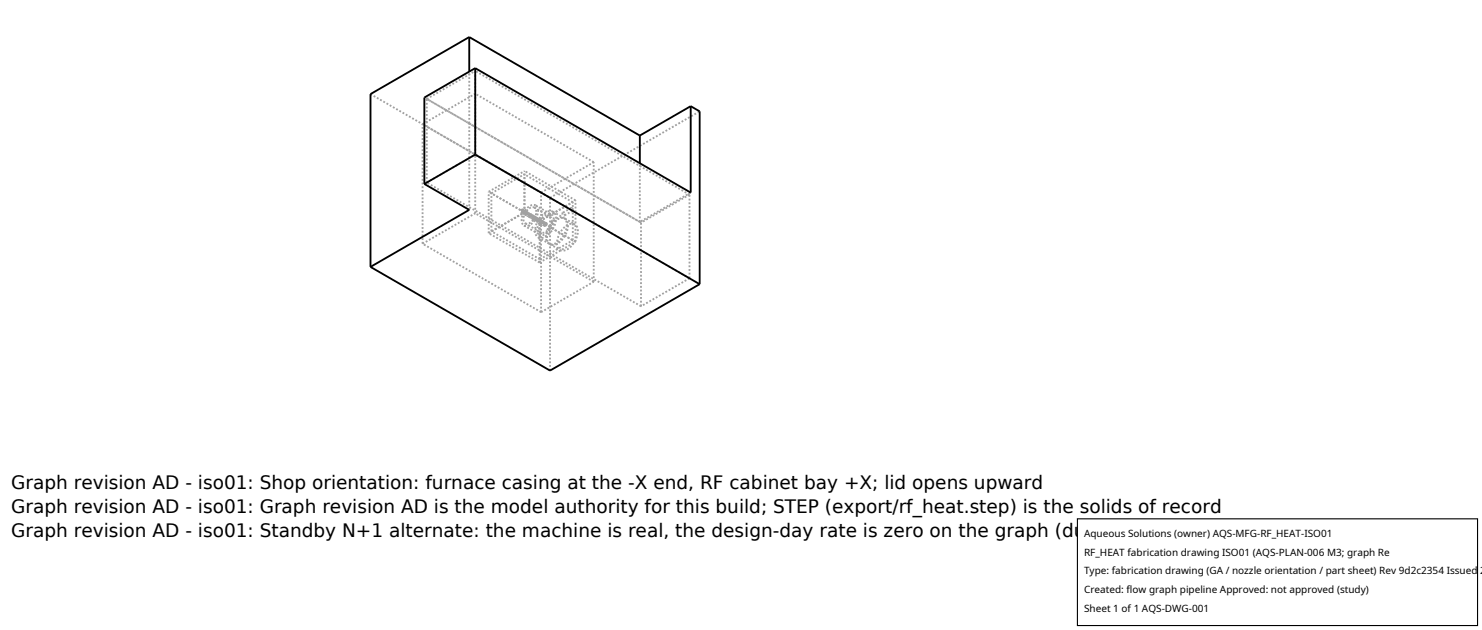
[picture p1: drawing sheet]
<svg xmlns="http://www.w3.org/2000/svg" width="212mm" height="90mm" viewBox="0 0 212 90" stroke-linecap="round" stroke-linejoin="round" font-family="sans-serif">
<g fill="none" stroke="#a0a0a0" stroke-width=".26" stroke-dasharray=".3 .3" stroke-linecap="butt">
<path d="M52.9 13.4l25.7 14.8M60.4 17.7l7.5-4.3M61 14.1l6.9-4M67 17.6v-7.4M67 17.6l-6.4-3.7M60.4 34.8v-17.1M60.4 34.8l7.5-4.3M61 26.1l6.9-4M61 26.1v-12M67 30v-12.4M67.9 30.5v-17.1M67.9 22.1v-12"/>
<path d="M69.8 27.4l5.1-3M69.8 33.3v-5.9M69.8 33.3l5.1-3M70.2 33v-5.4M70.2 27.6l4.7-2.7M70.2 33l4.7-2.7M74.4 30.3h.2l.1-.3M74.4 30.3l.4 .2M74.5 30.2l.1-.1M74.5 30.2l.3 .2M74.6 30l-.1 .1v.1M74.6 30l.4 .2"/>
<path d="M74.6 30.1v-.1M74.7 29.9l-.3 .1v.3M74.7 29.9l.3 .2M74.7 30v-.1M74.8 30.5l.2-.1v-.2M74.8 30.4l.2-.1M74.8 32.2h.6l.7-.5 .6-.8 .2-.8M74.8 32.2l2.3 1.3M74.9 30.3v-5.4M74.9 30.3v-5.9M75 30.2l-.2 .1v.1M75 30.6h.2l.1-.3"/>
<path d="M75 30.6l.3 .2M75 30.3v-.1M75 30.1l-.2 .2v.2M75 30.6l.2-.2M75 30.6l.4 .2M75 31.9h.5l.5-.4 .4-.6 .2-.7M75 31.9l2.3 1.3M75 30.2v-.1M75.2 30.3l-.2 .1v.2M75.2 30.3l.3 .2M75.2 30.4v-.1M75.2 30.2l-.2 .2v.2"/>
<path d="M75.2 30.2l.4 .2M75.3 30.3l-.1-.1M75.3 30.8h.2l.1-.3M75.4 30.8l.1-.2M75.5 30.5l-.1 .1v.2M75.5 31l.2-.1 .1-.2M75.5 31l.4 .2M75.5 30.6v-.1M75.6 30.4l-.3 .2v.2M75.6 30.9l.2-.2M75.6 30.9l.3 .2M75.6 30.5v-.1"/>
<path d="M75.7 30.6l-.1 .1v.2M75.7 30.6l.4 .2M75.8 30.7l-.1-.1M75.8 30.6l-.3 .1v.3M75.8 30.6l.3 .2M75.8 30.7v-.1M75.9 31.2l.2-.1 .1-.2M75.9 31.1l.2-.2M76.1 30.8l-.2 .1v.2M76.1 31.3l.2-.1 .1-.2M76.1 31.3l.3 .2M76.1 30.9v-.1"/>
<path d="M76.1 30.8l-.2 .1v.3M76.1 31.2l.2-.2M76.1 31.2l.4 .2M76.2 30.9l-.1-.1M76.3 30.9l-.2 .1v.2M76.3 30.9l.3 .2M76.3 31v-.1M76.3 30.9l-.2 .1v.3M76.3 30.9l.4 .2M76.3 29.6h-.3l-.3 .1-.7 .7-.2 .9v.3l.2 .3M76.3 29.6l2.3 1.3M76.4 31l-.1-.1"/>
<path d="M76.4 31.5l.2-.1 .1-.2M76.5 31.4l.2-.2M76.5 29.3h-.4l-.4 .1-.5 .4-.4 .5-.2 .6-.1 .6 .1 .5 .2 .2M76.5 29.3l2.3 1.3M76.6 30.2l-.1-.3-.2-.3M76.6 31.1l-.1 .1v.2M76.7 31.6l.1-.1 .1-.2M76.7 31.6l.3 .2M76.7 31.2l-.1-.1M76.7 31.1l-.3 .1v.3M76.7 31.5l.2-.2M76.7 31.5l.3 .2"/>
<path d="M76.7 31.2v-.1M76.8 31.3l-.1 .1v.1M76.8 31.3l.4 .2M76.9 30.1l-.1-.5-.3-.3M76.9 33.9l.3 .1 .4-.1 .9-.5 .6-1 .3-1.2M76.9 33.9l1.5 .9M76.9 31.3h-.1M76.9 31.2l-.3 .1 .1 .3M76.9 31.2l.3 .2M76.9 31.3v-.1M77 31.8l.2-.1 .1-.2M77 31.7l.2-.2"/>
<path d="M77.1 31.6l5.1-3M77.1 31.6l-7.3-4.2M77.1 37.5l-7.3-4.2M77.1 37.5v-5.9M77.1 37.5l5.1-3M77.1 33.5l-.3-.3-.1-.5 .1-.6 .3-.6 .4-.4 .5-.4 .4-.1h.4M77.1 37v-5.4M77.1 31.6l4.7-2.7M77.1 37l4.7-2.7M77.1 37l-6.9-4M77.1 31.6l-6.9-4M77.2 31.5l-.2 .1v.1"/>
<path d="M77.2 31.9h.2l.1-.3M77.2 31.9l.4 .2M77.2 31.4l-.2 .1v.3M77.2 31.9l.2-.2M77.2 31.9l.4 .1M77.3 31.5l-.1-.1M77.3 33.2l-.2-.2-.1-.4 .3-.9 .6-.7 .4-.1h.3M77.3 27.5l7.5-4.3M77.3 27.5l-16.9-9.8M77.4 31.6l-.2 .1v.2M77.4 31.6l.3 .2M77.4 31.7v-.1"/>
<path d="M77.4 31.5l-.2 .1v.3M77.4 31.5l.4 .2M77.5 31.6l-.1-.1M77.6 32.1l.1-.1 .1-.2M77.6 32l.2-.1M77.7 31.8l-.1 .1v.1M77.8 32.2h.1l.1-.3M77.8 32.2v.1M77.8 31.9l-.1-.1M77.8 31.7l-.2 .1v.3M77.8 32.2l.2-.2M77.8 32.3v-.3l.2-.1"/>
<path d="M77.8 31.8v-.1M77.8 32.2v-.2l.2-.1M78 31.9l-.2 .1v.2M78 32v-.1M78 31.8l-.2 .2v.2M78 31.8v.1M78 31.9v.1M78 32l-.2 .2M78 31.9l.1 .1M78 31.9v-.1M78.1 32l-.1 .2-.2 .1M78.4 34.8l-.3-.4-.1-.6 .1-.8 .3-.7 .5-.6 .6-.5 .5-.2 .5 .1"/>
<path d="M78.6 28.2l21.3-12.3M78.6 30.9l.2 .3v.3M78.6 34.9l-.4-.4-.1-.6 .2-.8 .3-.7 .5-.6 .5-.5 .6-.2 .5 .1M78.6 34.9l1.4 .8M78.8 30.6l.2 .3 .1 .5M78.8 31.5l-.1 .7-.4 .7-.5 .3h-.5M79 30.2l-.5-.1-.6 .2-.5 .5-.5 .6-.4 .8-.1 .7 .1 .6 .4 .4M79 30.2l1.5 .9M79.1 31.4l-.2 .9-.5 .7-.7 .5h-.6M79.4 31.2l-.1-.6-.3-.4M80 35.7l.3 .1 .5-.1 .8-.6 .7-1 .2-1.1M80.4 30.4v.3l.2 .1"/>
<path d="M80.5 30.4h-.1M80.5 31.1l.3 .4 .2 .6M80.6 30.8v-.2l-.1-.2M80.7 31.2l.3 .4 .1 .6M80.7 31.2l1.4 .8M81 32.1l-.3 1.1-.7 1-.8 .6-.4 .1-.4-.1M81.1 32.2l-.2 1.1-.7 1-.9 .6-.4 .1-.3-.1M81.6 29.7h.1M81.6 29.7l-1.2 .7M81.7 29.7l.1 .2v.2M81.8 30.1l-.2-.1v-.3M81.8 30.1l-1.2 .7"/>
<path d="M81.8 34.3v-5.4M81.8 34.3l-6.9-4M81.8 28.9l-6.9-4M82.1 32l-.5-.1-.6 .3-.6 .5-.4 .6-.3 .7-.2 .8 .2 .5 .3 .4M82.2 34.5l-7.3-4.2M82.2 34.5v-5.9M82.2 28.6l-7.3-4.2M82.5 33l-.1-.6-.3-.4M84.8 23.2l-16.9-9.8M91.4 31.7l-24.4-14.1M91.4 31.7v-8.4M91.6 31.8l-30.6-17.7"/>
<path d="M98.5 27.8l-6.9 4M98.5 39.7v-11.9M98.5 39.7l-6.9 4M98.5 39.7l-30.6-17.6M98.5 27.8l-30.6-17.7M98.6 27.5l-7.2 4.2M77.3 44.6l-16.9-9.8M77.3 44.6v-17.1M77.3 44.6l7.5-4.4M78.6 52.9v-24.7M84.8 40.2l-16.9-9.7M84.8 40.2v-17"/>
<path d="M91.6 43.7v-11.9M91.6 43.7l-30.6-17.6"/>
</g>
<g fill="none" stroke="#000" stroke-width=".26">
<path d="M67 5.3l-14.1 8.1v24.7M67 5.3v4.9M67 5.3l24.4 14.1M67.9 9.7l30.7 17.8v-12.3M67.9 9.7v12.4M67.9 9.7l-7.3 4.2v12.4M91.4 19.4v3.9M98.6 15.2l-7.2 4.2M98.6 15.2l1.3 .7v24.7M52.9 38.1l25.7 14.8 21.3-12.3M60.6 26.3l6.4 3.7-14.1 8.1M67.9 22.1l32 18.5"/>
<path d="M67.9 22.1l-7.3 4.2"/>
</g>
<path d="M153.9 74.1h57.1v15.2h-57.1z" fill="#fff" stroke="#000" stroke-width=".16"/>
<g font-size="2.6">
<text x="1.6" y="69.8">Graph revision AD - iso01: Shop orientation: furnace casing at the -X end, RF cabinet bay +X; lid opens upward</text>
<text x="1.6" y="73.3">Graph revision AD - iso01: Graph revision AD is the model authority for this build; STEP (export/rf_heat.step) is the solids of record</text>
<text x="1.6" y="76.7">Graph revision AD - iso01: Standby N+1 alternate: the machine is real, the design-day rate is zero on the graph (duty section 2)</text>
</g>
<g font-size="1.4">
<text x="154.8" y="76.6">Aqueous Solutions (owner) AQS-MFG-RF_HEAT-ISO01</text>
<text x="154.8" y="79.3">RF_HEAT fabrication drawing ISO01 (AQS-PLAN-006 M3; graph Re</text>
<text x="154.8" y="82">Type: fabrication drawing (GA / nozzle orientation / part sheet) Rev 9d2c2354 Issued 2</text>
<text x="154.8" y="84.7">Created: flow graph pipeline Approved: not approved (study)</text>
<text x="154.8" y="87.4">Sheet 1 of 1 AQS-DWG-001</text>
</g>
</svg>
